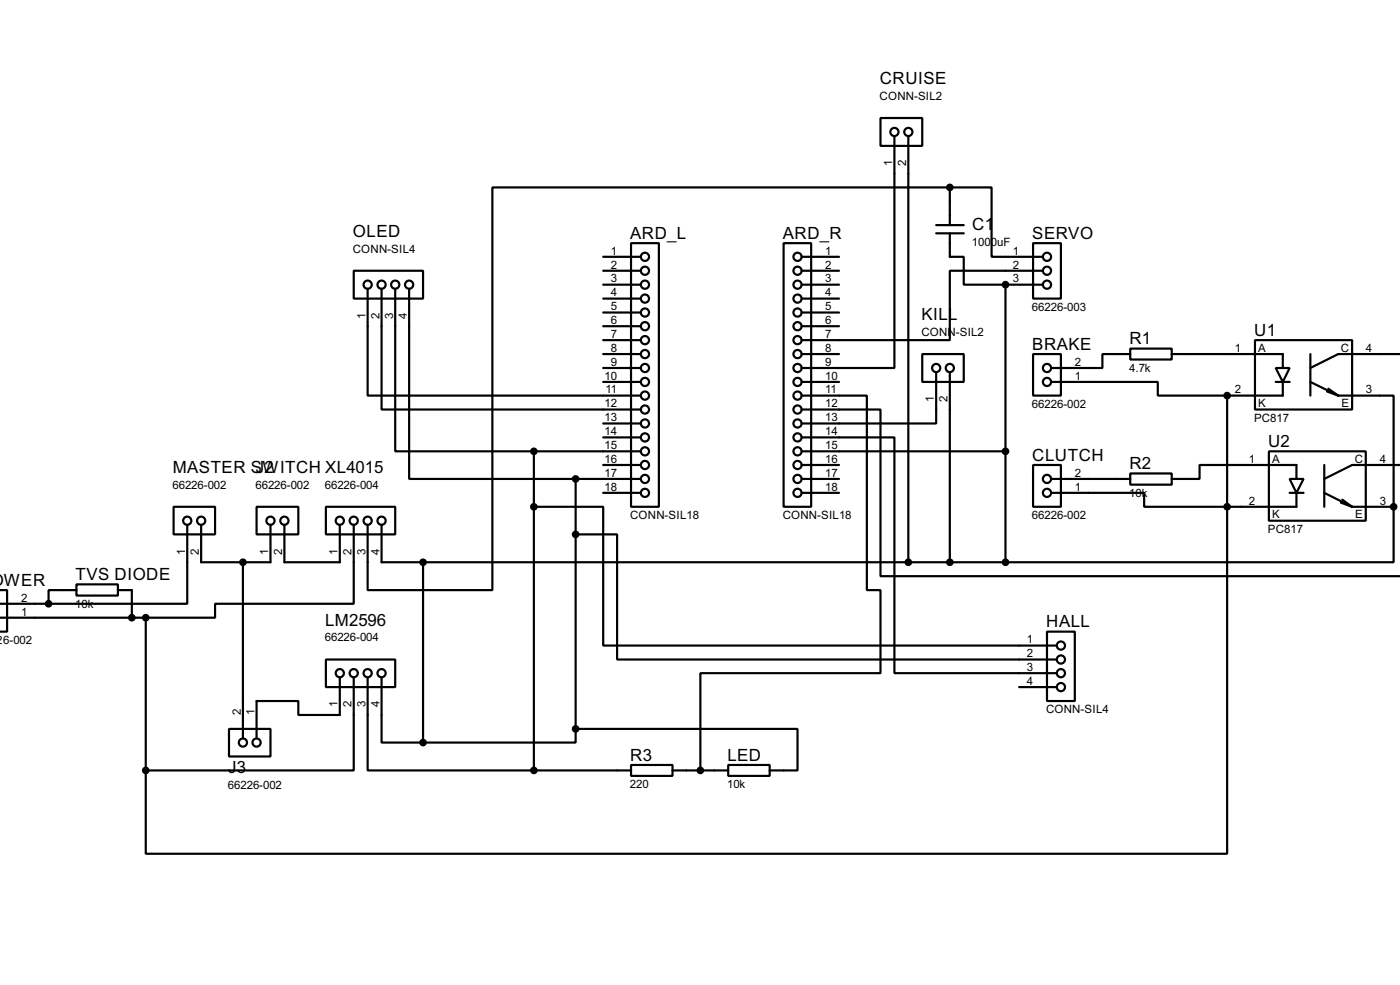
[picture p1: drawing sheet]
<svg xmlns="http://www.w3.org/2000/svg" width="256mm" height="180mm" viewBox="0 0 256 180" stroke-linecap="round" stroke-linejoin="round" font-family="sans-serif">
<g fill="none" stroke="#000" stroke-width=".4">
<path d="M161.3 21.6h7.7v5.1h-7.7zM163.9 24.9v42.5h-17M166.4 24.9v78M174 34.3h-83.8v73.7h-22.8v-11.9M174 34.3h7.7v12.7h9.4M174 34.3v6.9M64.8 49.6h12.7v5.1h-12.7zM67.4 52.9v19.5h50M69.9 52.9v22.1h47.5M72.4 52.9v29.7h25.4M75 52.9v34.8h30.5M110.5 47h6.9"/>
<path d="M110.5 49.6h6.9M110.5 52.1h6.9M110.5 54.7h6.9M110.5 57.2h6.9M110.5 59.7h6.9M115.6 44.5h5.1v48.3h-5.1zM143.6 44.5h5v48.3h-5zM146.9 47h6.8M146.9 49.6h6.8M146.9 52.1h6.8M146.9 54.7h6.8M146.9 57.2h6.8"/>
<path d="M146.9 59.7h6.8M171.5 42.7h5.1M171.5 41.2h5.1M174 42.7v4.3h2.6v5.1h7.6M184.2 52.1v50.8M184.2 52.1h6.9M189.3 44.5h5.1v10.2h-5.1zM191.1 49.6h-17.1v12.7h-27.1M110.5 64.8h6.9M110.5 62.3h6.9M110.5 67.4h6.9M110.5 69.9h6.9"/>
<path d="M110.5 77.5h6.9M146.9 75h14.4v30.5h95.2M146.9 72.4h11.9v35.6h2.5v15.2h-33v17.8M146.9 64.8h6.8M146.9 69.9h6.8M169 64.8h7.6v5.1h-7.6zM171.5 68.1v9.4h-24.6M174 68.1v34.8M189.3 64.8h5.1v7.6h-5.1zM192.6 69.9h19.5v2.5h12.7M207.1 63.8h7.6v2h-7.6zM207.1 64.8h-5.1v2.6h-9.4"/>
<path d="M214.7 64.8h20.3v2.6M224.8 72.4v20.4M229.9 62.3h17.8v12.7h-17.8zM233.7 67.4h2.6l-1.3 2.5zM233.7 69.9h2.6M235 69.9v2.5h-10.2M240.1 64.8v7.6M240.1 69.9l5.1 2.5M243.1 71.7l2.1 .7M243.4 71.2l1.8 1.2M245.2 72.4h10.1v20.4M256.5 64.8h-11.3l-5.1 2.6"/>
<path d="M31.8 92.8h7.6v5h-7.6zM34.3 96.1v14.4h-25.4M36.9 96.1v6.8h12.7v-6.8M47 92.8h7.7v5h-7.7zM52.1 96.1v6.8h10.2v-6.8M59.7 92.8h12.7v5h-12.7zM64.8 96.1v14.4h-25.4v2.6h-12.7M69.9 96.1v6.8h114.3M97.8 92.8h12.7v25.4h83.1M97.8 82.6h19.6M97.8 82.6v58.4M105.5 97.8h7.6v22.9h80.5"/>
<path d="M105.5 87.7h11.9M105.5 87.7v45.7M110.5 85.1h6.9M110.5 80.1h6.9M110.5 90.2h6.9M146.9 80.1h17v43.1h29.7M146.9 82.6h37.3M146.9 87.7h6.8M146.9 85.1h6.8M146.9 90.2h6.8M189.3 85.1h5.1v7.7h-5.1zM192.6 90.2h17v2.6h15.2"/>
<path d="M192.6 87.7h14.5M207.1 86.7h7.6v2h-7.6zM214.7 87.7h5.1v-2.6h17.7v2.6M224.8 92.8v63.5h-198.1v-15.3M232.5 82.6h17.7v12.7h-17.7zM236.3 87.7h2.5l-1.3 2.5zM236.3 90.2h2.5M237.5 90.2v2.6h-12.7M242.6 85.1v7.7M242.6 90.2l5.1 2.6M245.7 92l2 .8M245.9 91.5l1.8 1.3"/>
<path d="M247.7 92.8h7.6M255.3 92.8v10.1h-71.1M256.5 85.1h-8.8l-5.1 2.6M0 110.5h8.9M0 113.1h26.7M0 108h1.3v7.6h-1.4M14 107h7.6v2h-7.6zM14 108h-5.1v2.5M21.6 108h2.6v5.1M26.7 113.1v27.9M44.5 102.9v32.3M77.5 102.9v33"/>
<path d="M191.8 115.6h5.1v12.7h-5.1zM42 133.4h7.6v5.1h-7.6zM59.7 120.7h12.7v5.1h-12.7zM62.3 124v6.9h-7.6v-2.6h-7.7v6.9M64.8 124v17h-38.1M67.4 124v17h30.4M69.9 124v11.9h7.6M105.5 133.4v2.5h-28M105.5 133.4h40.6v7.6h-5.1M186.7 125.8h6.9M97.8 141h17.8M115.6 140h7.6v2h-7.6z"/>
<path d="M123.2 141h10.2M133.4 140h7.6v2h-7.6z"/>
<circle cx="163.8" cy="24.2" r=".75"/>
<circle cx="166.4" cy="24.2" r=".75"/>
<circle cx="67.3" cy="52.1" r=".75"/>
<circle cx="69.9" cy="52.1" r=".75"/>
<circle cx="72.4" cy="52.1" r=".75"/>
<circle cx="74.9" cy="52.1" r=".75"/>
<circle cx="118.1" cy="59.7" r=".75"/>
<circle cx="118.1" cy="52.1" r=".75"/>
<circle cx="118.1" cy="57.2" r=".75"/>
<circle cx="118.1" cy="54.7" r=".75"/>
<circle cx="118.1" cy="49.6" r=".75"/>
<circle cx="118.1" cy="47" r=".75"/>
<circle cx="146.1" cy="54.7" r=".75"/>
<circle cx="146.1" cy="59.7" r=".75"/>
<circle cx="146.1" cy="57.2" r=".75"/>
<circle cx="146.1" cy="52.1" r=".75"/>
<circle cx="146.1" cy="49.6" r=".75"/>
<circle cx="146.1" cy="47" r=".75"/>
<circle cx="191.8" cy="52.1" r=".75"/>
<circle cx="191.8" cy="49.6" r=".75"/>
<circle cx="191.8" cy="47" r=".75"/>
<circle cx="118.1" cy="62.3" r=".75"/>
<circle cx="118.1" cy="64.8" r=".75"/>
<circle cx="118.1" cy="69.9" r=".75"/>
<circle cx="118.1" cy="77.5" r=".75"/>
<circle cx="118.1" cy="67.4" r=".75"/>
<circle cx="118.1" cy="75" r=".75"/>
<circle cx="118.1" cy="72.4" r=".75"/>
<circle cx="146.1" cy="69.9" r=".75"/>
<circle cx="146.1" cy="77.5" r=".75"/>
<circle cx="146.1" cy="62.3" r=".75"/>
<circle cx="146.1" cy="64.8" r=".75"/>
<circle cx="146.1" cy="67.4" r=".75"/>
<circle cx="146.1" cy="75" r=".75"/>
<circle cx="146.1" cy="72.4" r=".75"/>
<circle cx="171.5" cy="67.4" r=".75"/>
<circle cx="174" cy="67.4" r=".75"/>
<circle cx="191.8" cy="67.4" r=".75"/>
<circle cx="191.8" cy="69.9" r=".75"/>
<circle cx="34.3" cy="95.3" r=".75"/>
<circle cx="36.8" cy="95.3" r=".75"/>
<circle cx="49.5" cy="95.3" r=".75"/>
<circle cx="52.1" cy="95.3" r=".75"/>
<circle cx="62.2" cy="95.3" r=".75"/>
<circle cx="64.8" cy="95.3" r=".75"/>
<circle cx="67.3" cy="95.3" r=".75"/>
<circle cx="69.9" cy="95.3" r=".75"/>
<circle cx="118.1" cy="82.6" r=".75"/>
<circle cx="118.1" cy="87.7" r=".75"/>
<circle cx="118.1" cy="80.1" r=".75"/>
<circle cx="118.1" cy="90.2" r=".75"/>
<circle cx="118.1" cy="85.1" r=".75"/>
<circle cx="146.1" cy="87.7" r=".75"/>
<circle cx="146.1" cy="82.6" r=".75"/>
<circle cx="146.1" cy="80.1" r=".75"/>
<circle cx="146.1" cy="85.1" r=".75"/>
<circle cx="146.1" cy="90.2" r=".75"/>
<circle cx="191.8" cy="90.2" r=".75"/>
<circle cx="191.8" cy="87.7" r=".75"/>
<circle cx="194.3" cy="118.2" r=".75"/>
<circle cx="44.5" cy="135.9" r=".75"/>
<circle cx="47" cy="135.9" r=".75"/>
<circle cx="62.2" cy="123.2" r=".75"/>
<circle cx="64.8" cy="123.2" r=".75"/>
<circle cx="67.3" cy="123.2" r=".75"/>
<circle cx="69.9" cy="123.2" r=".75"/>
<circle cx="194.3" cy="123.2" r=".75"/>
<circle cx="194.3" cy="125.8" r=".75"/>
<circle cx="194.3" cy="120.7" r=".75"/>
</g>
<g fill="#000">
<circle cx="184.2" cy="52.1" r=".2"/>
<circle cx="224.8" cy="72.4" r=".2"/>
<circle cx="255.3" cy="92.8" r=".2"/>
</g>
<g fill="#000" stroke="#000" stroke-width=".4">
<circle cx="174" cy="34.3" r=".5"/>
<circle cx="184.2" cy="52.1" r=".5"/>
<circle cx="224.8" cy="72.4" r=".5"/>
<circle cx="97.8" cy="82.6" r=".5"/>
<circle cx="97.8" cy="92.8" r=".5"/>
<circle cx="105.4" cy="97.8" r=".5"/>
<circle cx="105.4" cy="87.7" r=".5"/>
<circle cx="184.2" cy="82.6" r=".5"/>
<circle cx="224.8" cy="92.8" r=".5"/>
<circle cx="255.3" cy="92.8" r=".5"/>
<circle cx="8.9" cy="110.5" r=".5"/>
<circle cx="24.1" cy="113.1" r=".5"/>
<circle cx="26.7" cy="113.1" r=".5"/>
<circle cx="44.5" cy="102.9" r=".5"/>
<circle cx="77.5" cy="102.9" r=".5"/>
<circle cx="166.4" cy="102.9" r=".5"/>
<circle cx="174" cy="102.9" r=".5"/>
<circle cx="184.2" cy="102.9" r=".5"/>
<circle cx="77.5" cy="135.9" r=".5"/>
<circle cx="105.4" cy="133.4" r=".5"/>
<circle cx="26.7" cy="141" r=".5"/>
<circle cx="97.8" cy="141" r=".5"/>
<circle cx="128.3" cy="141" r=".5"/>
</g>
<g font-size="3.5">
<text x="161.2" y="15.5">CRUISE</text>
<text x="64.7" y="43.4">OLED</text>
<text x="115.5" y="43.7">ARD_L</text>
<text x="143.4" y="43.7">ARD_R</text>
<text x="178.1" y="42.1">C1</text>
<text x="189.1" y="43.7">SERVO</text>
<text x="168.8" y="58.6">KILL</text>
<text x="189.1" y="64">BRAKE</text>
<text x="206.9" y="63">R1</text>
<text x="229.8" y="61.4">U1</text>
<text x="232.3" y="81.8">U2</text>
<text x="31.7" y="86.6">MASTER SJWITCH XL4015</text>
<text x="48.5" y="86.6">2</text>
<text x="189.1" y="84.3">CLUTCH</text>
<text x="206.9" y="85.9">R2</text>
<text x=".7" y="107.2">WER</text>
<text x="13.9" y="106.2">TVS DIODE</text>
<text x="59.6" y="114.5">LM2596</text>
<text x="191.7" y="114.8">HALL</text>
<text x="41.8" y="141.6">J3</text>
<text x="115.5" y="139.2">R3</text>
<text x="133.3" y="139.2">LED</text>
</g>
<g font-size="2.4">
<text x="161.1" y="18.3">CONN-SIL2</text>
<text x="163.5" y="30.4" transform="rotate(-90 163.5 30.4)">1</text>
<text x="166" y="30.4" transform="rotate(-90 166 30.4)">2</text>
<text x="64.6" y="46.3">CONN-SIL4</text>
<text x="111.9" y="46.6">1</text>
<text x="151.2" y="46.6">1</text>
<text x="178.1" y="45">1000uF</text>
<text x="185.6" y="46.6">1</text>
<text x="111.9" y="49.2">2</text>
<text x="111.9" y="51.7">3</text>
<text x="151.2" y="49.2">2</text>
<text x="151.2" y="51.7">3</text>
<text x="185.6" y="49.2">2</text>
<text x="185.6" y="51.7">3</text>
<text x="67" y="58.4" transform="rotate(-90 67 58.4)">1</text>
<text x="69.5" y="58.3" transform="rotate(-90 69.5 58.3)">2</text>
<text x="72" y="58.4" transform="rotate(-90 72 58.4)">3</text>
<text x="74.6" y="58.4" transform="rotate(-90 74.6 58.4)">4</text>
<text x="111.9" y="54.3">4</text>
<text x="111.9" y="56.8">5</text>
<text x="111.9" y="59.3">6</text>
<text x="151.2" y="54.3">4</text>
<text x="151.2" y="56.8">5</text>
<text x="151.2" y="59.3">6</text>
<text x="189.1" y="56.8">66226-003</text>
<text x="111.9" y="61.9">7</text>
<text x="111.9" y="64.4">8</text>
<text x="151.2" y="61.9">7</text>
<text x="151.2" y="64.4">8</text>
<text x="168.8" y="61.5">CONN-SIL2</text>
<text x="226.2" y="64.4">1</text>
<text x="230.5" y="64.4">A</text>
<text x="245.6" y="64.4">C</text>
<text x="250.2" y="64.4">4</text>
<text x="110.8" y="69.5">10</text>
<text x="110.9" y="72">11</text>
<text x="111.9" y="67">9</text>
<text x="151.2" y="67">9</text>
<text x="151.2" y="69.5">10</text>
<text x="151.2" y="72">11</text>
<text x="196.9" y="69.5">1</text>
<text x="196.9" y="67">2</text>
<text x="206.9" y="68">4.7k</text>
<text x="226.2" y="72">2</text>
<text x="250.2" y="72">3</text>
<text x="110.8" y="74.6">12</text>
<text x="110.8" y="77.1">13</text>
<text x="151.2" y="74.6">12</text>
<text x="151.2" y="77.1">13</text>
<text x="171.1" y="73.6" transform="rotate(-90 171.1 73.6)">1</text>
<text x="173.6" y="73.6" transform="rotate(-90 173.6 73.6)">2</text>
<text x="189.1" y="74.6">66226-002</text>
<text x="229.7" y="77.2">PC817</text>
<text x="230.5" y="74.5">K</text>
<text x="245.7" y="74.5">E</text>
<text x="110.8" y="79.7">14</text>
<text x="110.8" y="82.2">15</text>
<text x="151.2" y="79.7">14</text>
<text x="151.2" y="82.2">15</text>
<text x="31.6" y="89.5">66226-002</text>
<text x="46.8" y="89.5">66226-002</text>
<text x="59.5" y="89.5">66226-004</text>
<text x="110.8" y="84.7">16</text>
<text x="110.8" y="87.3">17</text>
<text x="110.8" y="89.8">18</text>
<text x="151.2" y="84.7">16</text>
<text x="151.2" y="87.3">17</text>
<text x="151.2" y="89.8">18</text>
<text x="196.9" y="89.8">1</text>
<text x="196.9" y="87.3">2</text>
<text x="228.8" y="84.7">1</text>
<text x="233" y="84.7">A</text>
<text x="248.2" y="84.7">C</text>
<text x="252.8" y="84.7">4</text>
<text x="115.4" y="95">CONN-SIL18</text>
<text x="143.4" y="95">CONN-SIL18</text>
<text x="189.1" y="95">66226-002</text>
<text x="206.9" y="90.9">10k</text>
<text x="228.8" y="92.4">2</text>
<text x="233" y="94.8">K</text>
<text x="248.3" y="94.8">E</text>
<text x="252.8" y="92.4">3</text>
<text x="33.9" y="101.5" transform="rotate(-90 33.9 101.5)">1</text>
<text x="36.5" y="101.5" transform="rotate(-90 36.5 101.5)">2</text>
<text x="49.2" y="101.5" transform="rotate(-90 49.2 101.5)">1</text>
<text x="51.7" y="101.5" transform="rotate(-90 51.7 101.5)">2</text>
<text x="61.9" y="101.5" transform="rotate(-90 61.9 101.5)">1</text>
<text x="64.4" y="101.5" transform="rotate(-90 64.4 101.5)">2</text>
<text x="67" y="101.5" transform="rotate(-90 67 101.5)">3</text>
<text x="69.5" y="101.5" transform="rotate(-90 69.5 101.5)">4</text>
<text x="232.3" y="97.5">PC817</text>
<text x="3.9" y="112.7">1</text>
<text x="3.9" y="110.1">2</text>
<text x="13.8" y="111.2">10k</text>
<text x="-.6" y="117.8">2</text>
<text x=".6" y="117.8">6-002</text>
<text x="59.5" y="117.4">66226-004</text>
<text x="188.1" y="117.8">1</text>
<text x="188.1" y="120.3">2</text>
<text x="188.1" y="122.8">3</text>
<text x="188.1" y="125.4">4</text>
<text x="44.1" y="130.9" transform="rotate(-90 44.1 130.9)">2</text>
<text x="46.6" y="130.9" transform="rotate(-90 46.6 130.9)">1</text>
<text x="61.8" y="129.5" transform="rotate(-90 61.8 129.5)">1</text>
<text x="64.4" y="129.5" transform="rotate(-90 64.4 129.5)">2</text>
<text x="66.9" y="129.5" transform="rotate(-90 66.9 129.5)">3</text>
<text x="69.5" y="129.4" transform="rotate(-90 69.5 129.4)">4</text>
<text x="191.6" y="130.5">CONN-SIL4</text>
<text x="41.8" y="144.5">66226-002</text>
<text x="115.4" y="144.2">220</text>
<text x="133.2" y="144.2">10k</text>
</g>
</svg>
